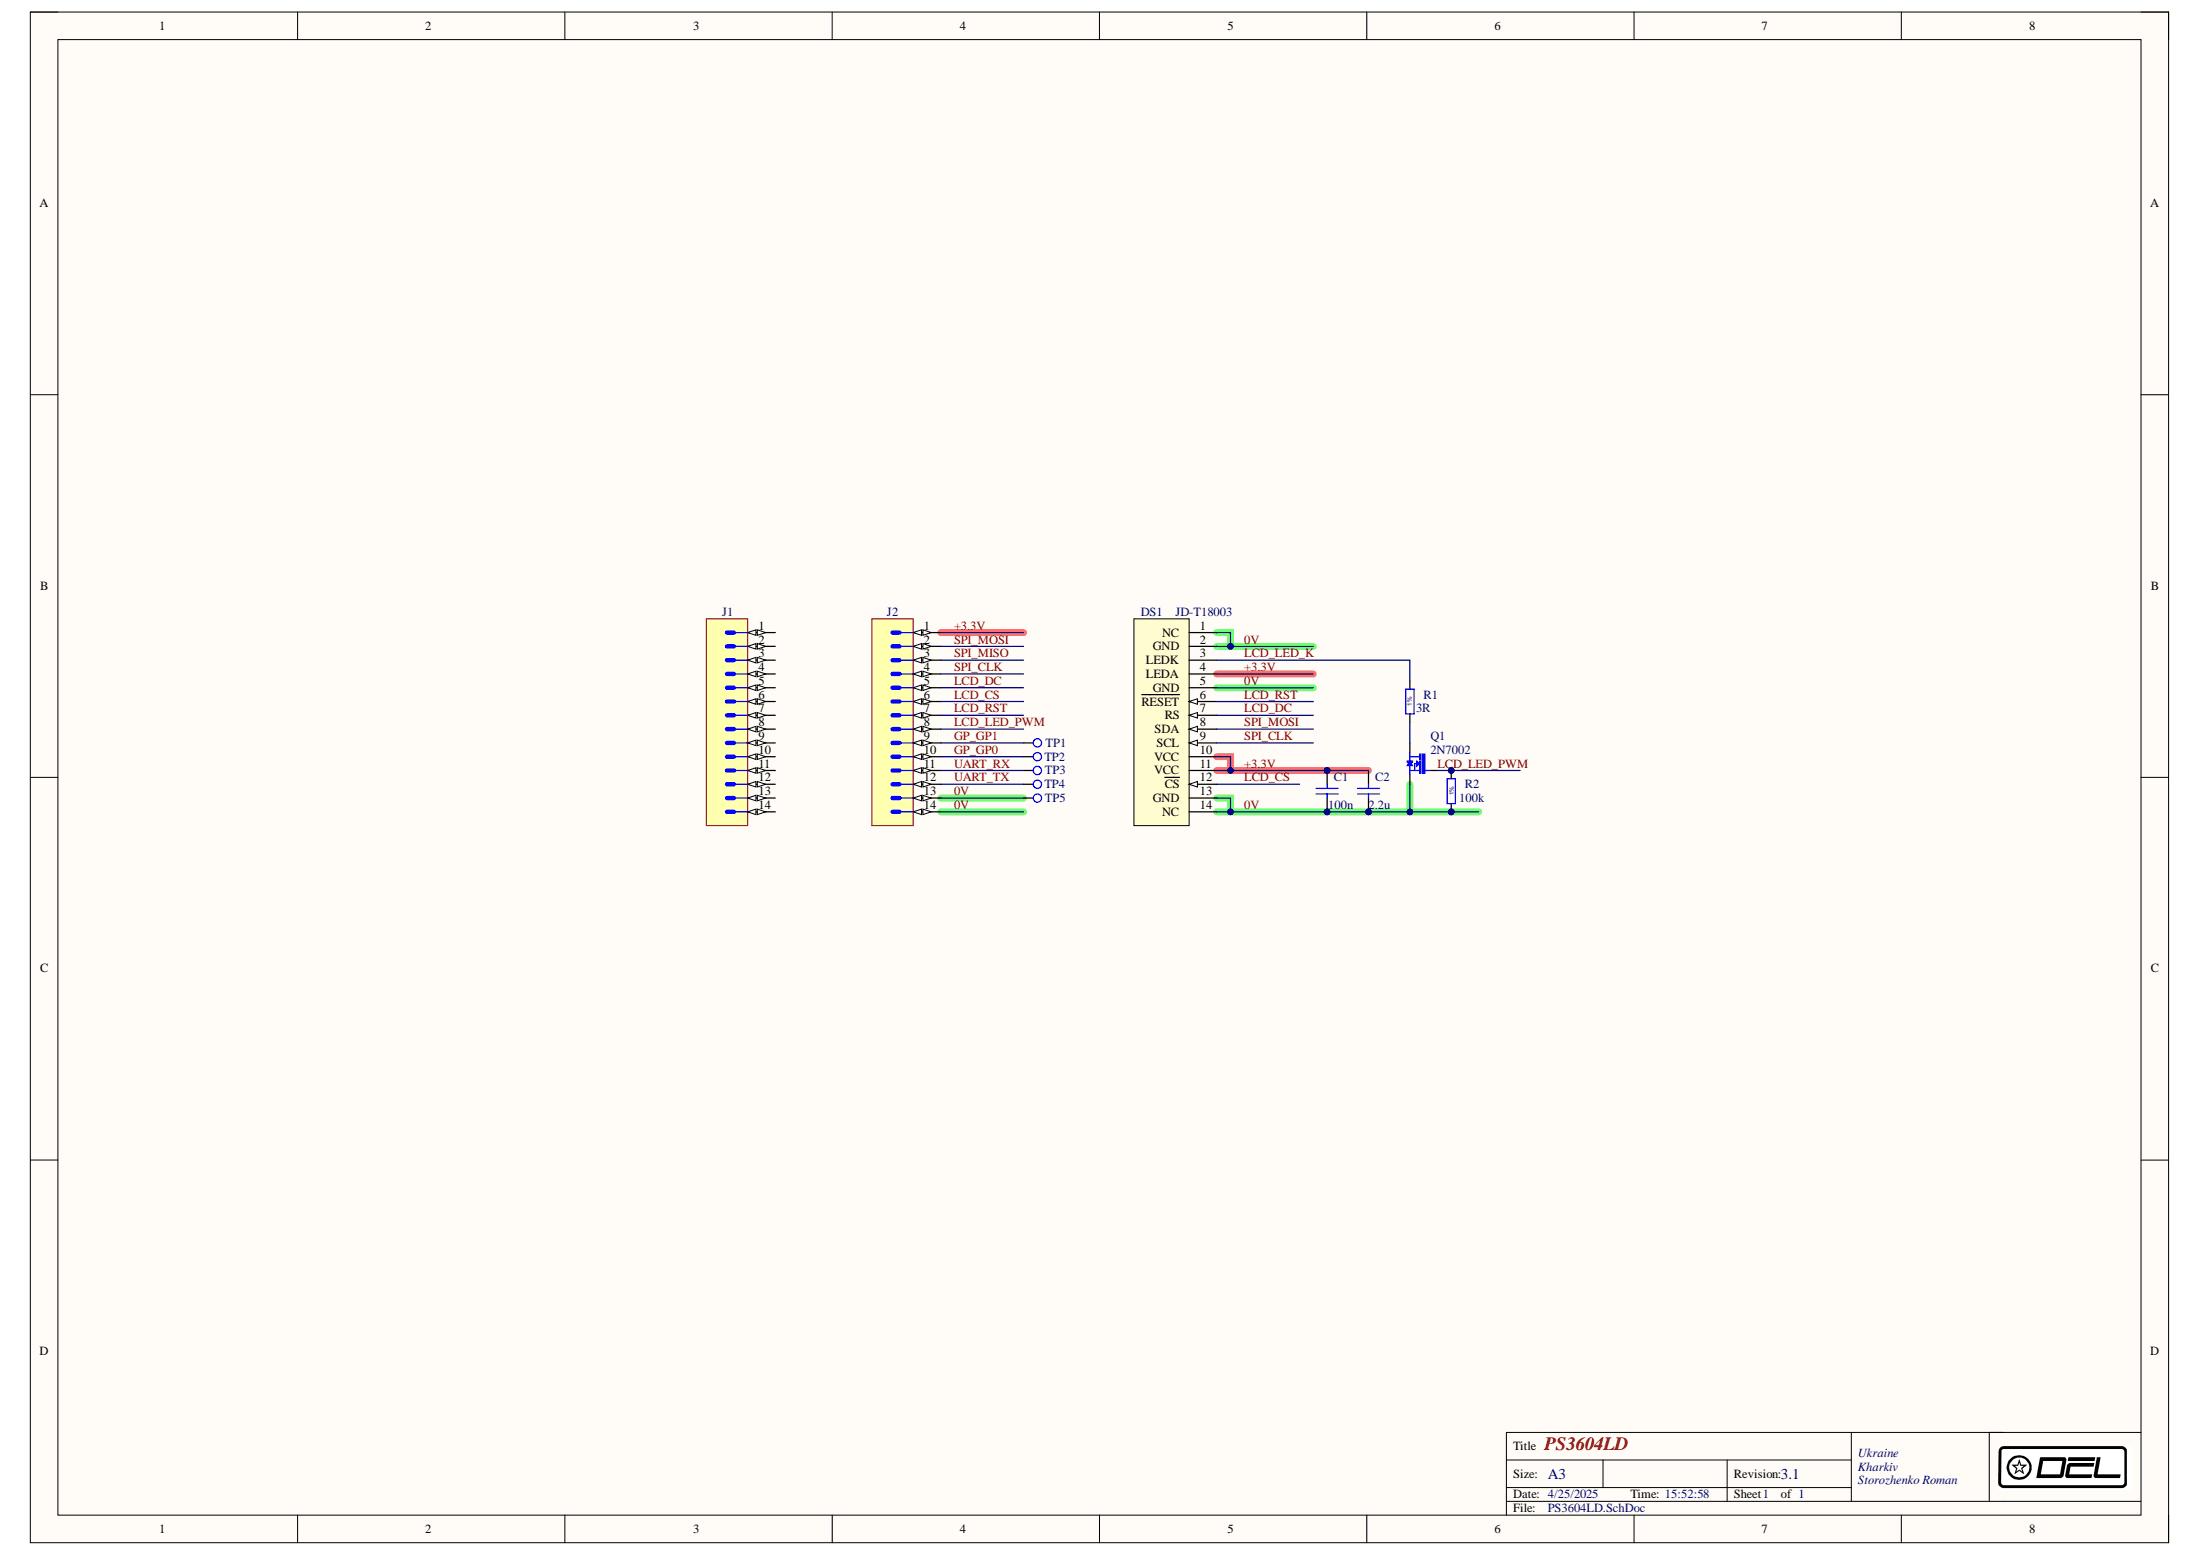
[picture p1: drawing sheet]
# Altium project PS3604LD.PrjPcb
1 sheet, 13 parts. Net scope: global (net labels, ports and power ports of the same name join across sheets).
Board file: PS3604LD.PcbDoc

## Sheet PS3604LD.SchDoc: PS3604LD
size A3; Author: Storozhenko Roman; CompanyName: D_EL; DrawnBy: Storozhenko Roman; Address1: Ukraine; Address2: Kharkiv; Revision: 3.1; SheetNumber: 1; SheetTotal: 1

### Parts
C1  100n  [CAPC1005X55N]
C2  2.2u  [CAPC1005X55N]
DS1  JD-T18003  [JD_T18003]
J1  Socket 14  [3M_951114-8622-AR]  (value not drawn)
J2  Socket 14  [3M_951114-8622-AR]  (value not drawn)
Q1  2N7002  [SOT95P240X130-3N]
R1  3R  [RESC2012X60N]
R2  100k  [RESC1005X40N]
TP1  Test Point  [TP_SMD_800]  (value not drawn)
TP2  Test Point  [TP_SMD_800]  (value not drawn)
TP3  Test Point  [TP_SMD_800]  (value not drawn)
TP4  Test Point  [TP_SMD_800]  (value not drawn)
TP5  Test Point  [TP_SMD_800]  (value not drawn)

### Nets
0V: C1.1 C2.1 DS1.1(NC) DS1.2(GND) DS1.5(GND) DS1.13(GND) DS1.14(NC) J2.13 J2.14 Q1.2(S) R2.1 TP5.1
+3.3V: C1.2 C2.2 DS1.4(LEDA) DS1.10(VCC) DS1.11(VCC) J2.1
GP_GP0: J2.10 TP2.1
GP_GP1: J2.9 TP1.1
LCD_CS: DS1.12(~{CS}) J2.6
LCD_DC: DS1.7(RS) J2.5
LCD_LED_K: DS1.3(LEDK) R1.2
LCD_LED_PWM: J2.8 Q1.1(G) R2.2
LCD_RST: DS1.6(~{RESET}) J2.7
SPI_CLK: DS1.9(SCL) J2.4
SPI_MISO: J2.3
SPI_MOSI: DS1.8(SDA) J2.2
UART_RX: J2.11 TP3.1
UART_TX: J2.12 TP4.1
NetQ1_3: Q1.3(D) R1.1

Not connected (* = marked no-connect by the designer): J1 1 2 3 4 5 6 7 8 9 10 11 12 13 14
